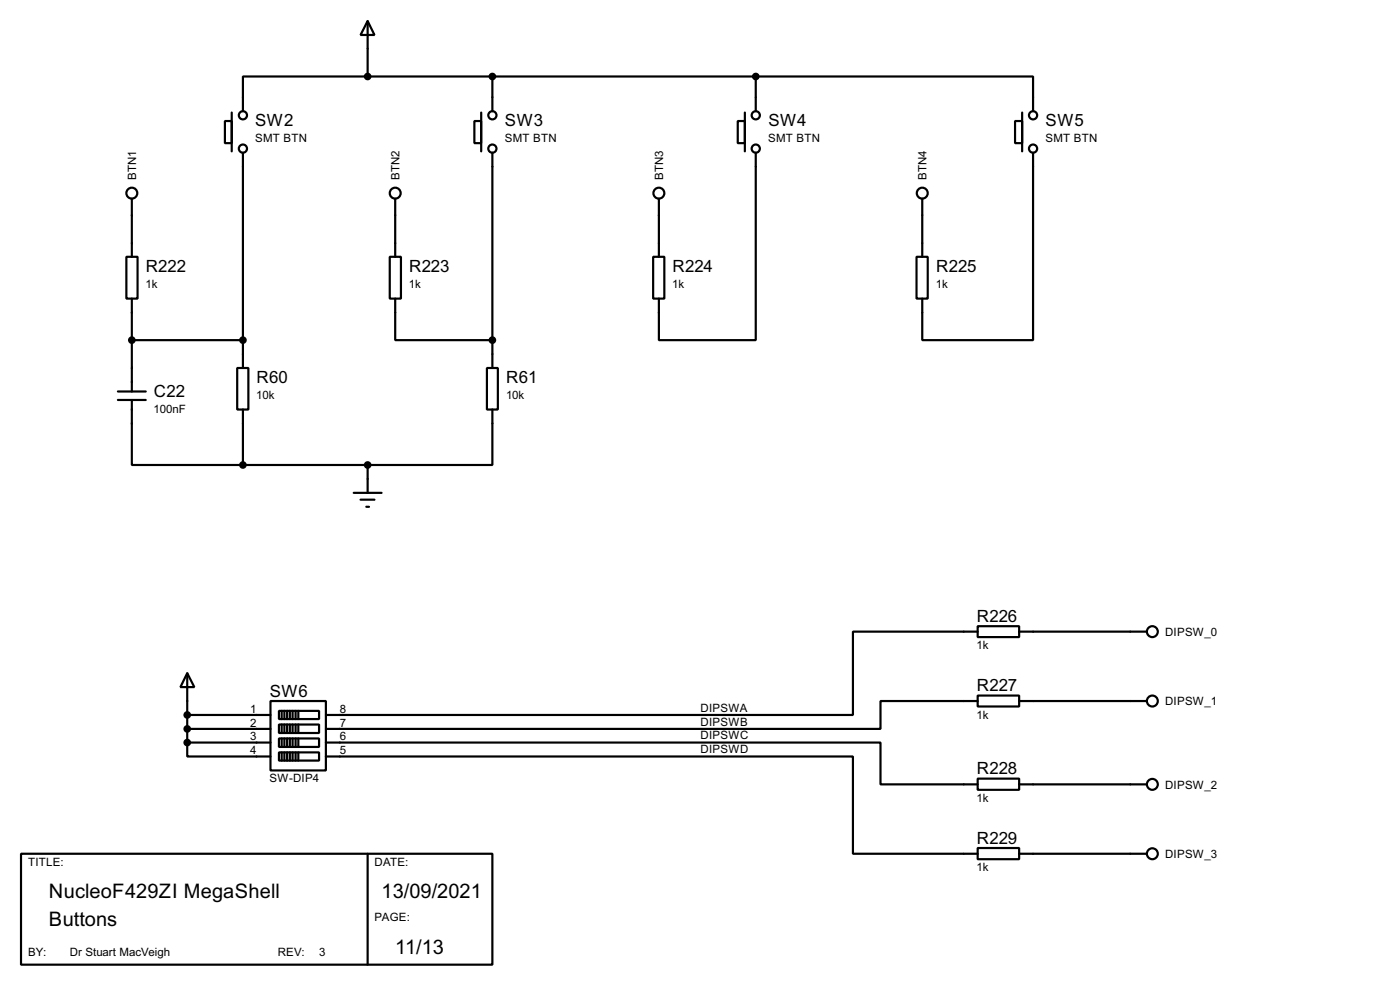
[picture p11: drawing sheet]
<svg xmlns="http://www.w3.org/2000/svg" width="256mm" height="180mm" viewBox="0 0 256 180" stroke-linecap="round" stroke-linejoin="round" font-family="sans-serif">
<g fill="none" stroke="#000" stroke-width=".4">
<path d="M67.4 3.9l1.2 2.5h-2.5zM67.4 14h-22.9v6.4M67.4 3.9v10.1M67.4 14h71.1M90.2 14v6.4M138.5 14h50.8v6.4M138.5 14v6.4M24.2 36.4v10.6M41.2 22.2h1.3v4h-1.3zM42.5 20.6v7.1M44.5 28v39.4M72.4 36.4v10.6"/>
<path d="M86.9 22.2h1.3v4h-1.3zM88.2 20.6v7.1M90.2 28v39.4M120.7 36.4v10.6M135.2 22.2h1.3v4h-1.3zM136.5 20.6v7.1M138.5 28v34.3h-17.8v-7.6M169 36.4v10.6M186 22.2h1.3v4h-1.3zM187.3 20.6v7.1M189.3 28v34.3h-20.3v-7.6M23.2 47h2v7.7h-2z"/>
<path d="M24.2 54.7v17M71.4 47h2.1v7.7h-2.1zM72.4 54.7v7.6h17.8M119.7 47h2v7.7h-2zM167.9 47h2.1v7.7h-2.1zM21.6 71.7h5.1M21.6 73.2h5.1M24.2 73.2v11.9h20.3M24.2 62.3h20.3M43.5 67.4h2v7.6h-2zM44.5 75v10.1M89.2 67.4h2v7.6h-2z"/>
<path d="M90.2 75v10.1h-22.8M44.5 85.1h22.9M64.8 90.2h5.1M66.1 91.5h2.5M67.1 92.8h.5M67.4 85.1v5.1M179.1 114.6h7.6v2h-7.6zM179.1 115.6h-22.8v15.3h-96.6M186.7 115.6h23.4M34.3 123.2l1.3 2.6h-2.5zM34.3 135.9v2.6h15.3M34.3 133.4h15.3"/>
<path d="M34.3 123.2v12.7M34.3 135.9h15.3M34.3 130.9h15.3M49.6 128.3h10.1v12.7h-10.1zM51.1 130.1h7.4v1.5h-7.4zM51.1 132.6h7.4v1.6h-7.4zM51.1 135.2h7.4v1.5h-7.4zM51.1 137.7h7.4v1.5h-7.4zM51.6 130.1v1.5M51.6 132.6v1.6M51.6 135.2v1.5M51.6 137.7v1.5"/>
<path d="M52.1 130.1v1.5M52.1 132.6v1.6M52.1 135.2v1.5M52.1 137.7v1.5M52.6 130.1v1.5M52.6 132.6v1.6M52.6 135.2v1.5M52.6 137.7v1.5M53.1 130.1v1.5M53.1 132.6v1.6M53.1 135.2v1.5M53.1 137.7v1.5"/>
<path d="M53.6 130.1v1.5M53.6 132.6v1.6M53.6 135.2v1.5M53.6 137.7v1.5M54.2 130.1v1.5M54.2 132.6v1.6M54.2 135.2v1.5M54.2 137.7v1.5M54.7 130.1v1.5M54.7 132.6v1.6M54.7 135.2v1.5M54.7 137.7v1.5"/>
<path d="M59.7 135.9h101.6v7.7h17.8M59.7 138.5h96.6v17.8h22.8M179.1 127.3h7.6v2h-7.6zM179.1 128.3h-17.8v5.1h-101.6M186.7 128.3h23.4M3.9 156.3h86.3v20.3h-86.3zM67.4 156.3v20.3M179.1 142.5h7.6v2.1h-7.6zM179.1 155.2h7.6v2.1h-7.6zM186.7 143.6h23.4M186.7 156.3h23.4"/>
<circle cx="24.1" cy="35.4" r="1"/>
<circle cx="44.5" cy="27.2" r=".75"/>
<circle cx="44.5" cy="21.1" r=".75"/>
<circle cx="72.4" cy="35.4" r="1"/>
<circle cx="90.2" cy="27.2" r=".75"/>
<circle cx="90.2" cy="21.1" r=".75"/>
<circle cx="120.7" cy="35.4" r="1"/>
<circle cx="138.4" cy="27.2" r=".75"/>
<circle cx="138.4" cy="21.1" r=".75"/>
<circle cx="168.9" cy="35.4" r="1"/>
<circle cx="189.2" cy="27.2" r=".75"/>
<circle cx="189.2" cy="21.1" r=".75"/>
<circle cx="211.1" cy="115.6" r="1"/>
<circle cx="211.1" cy="128.3" r="1"/>
<circle cx="211.1" cy="156.3" r="1"/>
<circle cx="211.1" cy="143.6" r="1"/>
</g>
<g fill="#000" stroke="#000" stroke-width=".4">
<circle cx="67.3" cy="14" r=".5"/>
<circle cx="90.2" cy="14" r=".5"/>
<circle cx="138.4" cy="14" r=".5"/>
<circle cx="24.1" cy="62.3" r=".5"/>
<circle cx="44.5" cy="62.3" r=".5"/>
<circle cx="90.2" cy="62.3" r=".5"/>
<circle cx="44.5" cy="85.1" r=".5"/>
<circle cx="67.3" cy="85.1" r=".5"/>
<circle cx="34.3" cy="133.4" r=".5"/>
<circle cx="34.3" cy="130.9" r=".5"/>
<circle cx="34.3" cy="135.9" r=".5"/>
</g>
<g font-size="4.1">
<text x="9" y="164.4">NucleoF429ZI MegaShell</text>
<text x="69.9" y="164.4">13/09/2021</text>
<text x="9" y="169.5">Buttons</text>
<text x="72.4" y="174.6">11/13</text>
</g>
<g font-size="3.5">
<text x="46.8" y="23.1">SW2</text>
<text x="92.5" y="23.1">SW3</text>
<text x="140.8" y="23.1">SW4</text>
<text x="191.6" y="23.1">SW5</text>
<text x="26.7" y="49.7">R222</text>
<text x="75" y="49.7">R223</text>
<text x="123.2" y="49.7">R224</text>
<text x="171.5" y="49.7">R225</text>
<text x="47" y="70.1">R60</text>
<text x="92.8" y="70.1">R61</text>
<text x="28.2" y="72.6">C22</text>
<text x="179" y="113.8">R226</text>
<text x="49.4" y="127.5">SW6</text>
<text x="179" y="126.5">R227</text>
<text x="179" y="141.7">R228</text>
<text x="179" y="154.4">R229</text>
</g>
<g font-size="2.4">
<text x="46.7" y="25.9">SMT BTN</text>
<text x="92.5" y="25.9">SMT BTN</text>
<text x="140.7" y="25.9">SMT BTN</text>
<text x="191.5" y="25.9">SMT BTN</text>
<text x="25" y="33" transform="rotate(-90 25 33)">BTN1</text>
<text x="73.2" y="33" transform="rotate(-90 73.2 33)">BTN2</text>
<text x="121.5" y="33" transform="rotate(-90 121.5 33)">BTN3</text>
<text x="169.8" y="33" transform="rotate(-90 169.8 33)">BTN4</text>
<text x="26.7" y="52.6">1k</text>
<text x="74.9" y="52.6">1k</text>
<text x="123.2" y="52.6">1k</text>
<text x="171.5" y="52.6">1k</text>
<text x="28.2" y="75.5">100nF</text>
<text x="47" y="73">10k</text>
<text x="92.7" y="73">10k</text>
<text x="178.9" y="118.8">1k</text>
<text x="213.4" y="116.4">DIPSW_0</text>
<text x="45.9" y="130.5">1</text>
<text x="62.3" y="130.5">8</text>
<text x="128.3" y="130.3">DIPSWA</text>
<text x="178.9" y="131.5">1k</text>
<text x="213.4" y="129.1">DIPSW_1</text>
<text x="45.9" y="133">2</text>
<text x="45.9" y="135.5">3</text>
<text x="62.3" y="133">7</text>
<text x="62.3" y="135.5">6</text>
<text x="128.3" y="132.8">DIPSWB</text>
<text x="128.3" y="135.3">DIPSWC</text>
<text x="128.3" y="137.9">DIPSWD</text>
<text x="45.9" y="138.1">4</text>
<text x="49.4" y="143.2">SW-DIP4</text>
<text x="62.3" y="138.1">5</text>
<text x="178.9" y="146.8">1k</text>
<text x="213.4" y="144.4">DIPSW_2</text>
<text x="5.1" y="158.4">TITLE:</text>
<text x="68.6" y="158.4">DATE:</text>
<text x="178.9" y="159.5">1k</text>
<text x="213.4" y="157.1">DIPSW_3</text>
<text x="68.6" y="168.6">PAGE:</text>
<text x="5.1" y="174.9">BY:</text>
<text x="12.8" y="174.9">Dr Stuart MacVeigh</text>
<text x="50.9" y="174.9">REV:</text>
<text x="58.5" y="174.9">3</text>
</g>
</svg>
